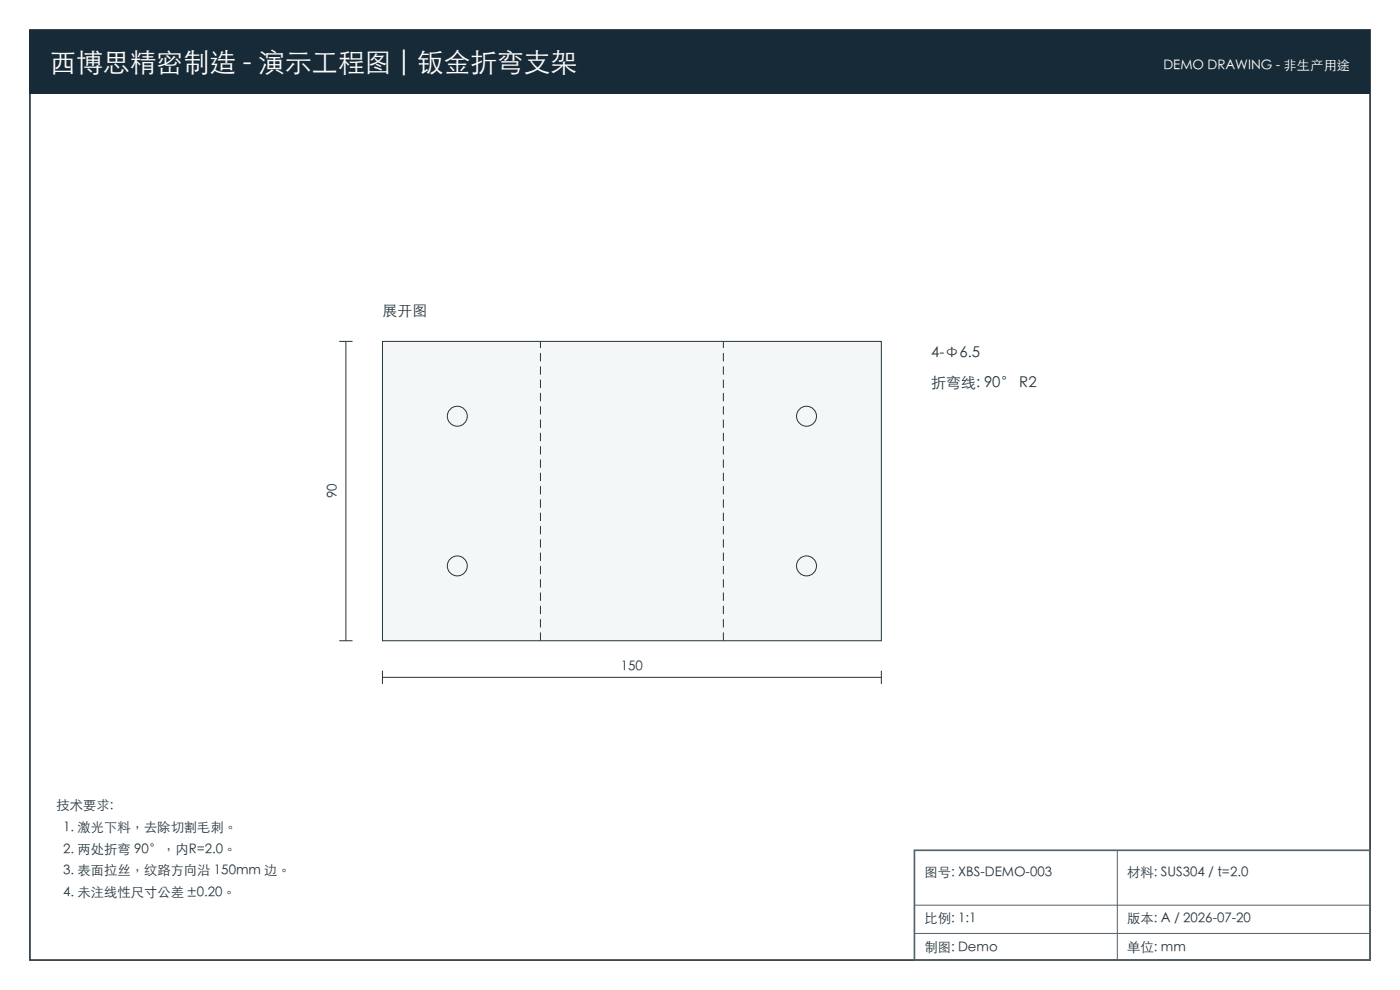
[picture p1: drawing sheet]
<svg xmlns="http://www.w3.org/2000/svg" width="297mm" height="210mm" viewBox="0 0 297 210" stroke-linecap="round" stroke-linejoin="round" font-family="sans-serif">
<path d="M6.3 6.3h284.4v197.3h-284.4z" fill-rule="evenodd" fill="#fff" stroke="#27343b" stroke-width=".35"/>
<path d="M6.3 6.3h284.4v13.5h-284.4z" fill-rule="evenodd" fill="#172a38"/>
<path d="M194 180.4h96.7v23.2h-96.7z" fill="none" stroke="#53616a" stroke-width=".35"/>
<path d="M194 192h96.7M194 198h96.7M237 180.4v23.2" fill="none" stroke="#53616a" stroke-width=".21"/>
<path d="M81.1 72.4h105.9v63.5h-105.9z" fill-rule="evenodd" fill="#f4f7f8" stroke="#26343b" stroke-width=".21"/>
<g fill="none" stroke="#26343b" stroke-width=".21">
<path d="M72 72.4h2.8M73.4 72.4v63.5M72 135.9h2.8M81.1 143.7h105.9M81.1 142.3v2.8M187 142.3v2.8"/>
<circle cx="97" cy="88.3" r="2.12"/>
<circle cx="171.1" cy="88.3" r="2.12"/>
<circle cx="97" cy="120" r="2.12"/>
<circle cx="171.1" cy="120" r="2.12"/>
</g>
<path d="M114.7 135.9v-63.5M153.5 135.9v-63.5" fill="none" stroke="#26343b" stroke-width=".21" stroke-dasharray="1.8 1.1" stroke-linecap="butt"/>
<text font-size="5.6" fill="#fff" x="10.6" y="15.2">西博思精密制造 - 演示工程图 | 钣金折弯支架</text>
<g font-size="3.2" fill="#27343b">
<text x="81.1" y="67.1">展开图</text>
<text x="197.6" y="75.9">4-Φ6.5</text>
<text x="197.6" y="82.3">折弯线: 90° R2</text>
</g>
<text font-size="2.8" fill="#fff" x="246.8" y="14.8">DEMO DRAWING - 非生产用途</text>
<g font-size="2.8" fill="#27343b">
<text x="71.6" y="105.7" transform="rotate(-90 71.6 105.7)">90</text>
<text x="131.7" y="142.3">150</text>
<text x="12" y="171.9">技术要求:</text>
<text x="13.4" y="176.5">1. 激光下料，去除切割毛刺。</text>
<text x="13.4" y="181.1">2. 两处折弯 90°，内R=2.0。</text>
<text x="13.4" y="185.7">3. 表面拉丝，纹路方向沿 150mm 边。</text>
<text x="13.4" y="190.2">4. 未注线性尺寸公差 ±0.20。</text>
<text x="196.1" y="186">图号: XBS-DEMO-003</text>
<text x="239.1" y="186">材料: SUS304 / t=2.0</text>
<text x="196.1" y="195.9">比例: 1:1</text>
<text x="239.1" y="195.9">版本: A / 2026-07-20</text>
<text x="196.1" y="201.9">制图: Demo</text>
<text x="239.1" y="201.9">单位: mm</text>
</g>
</svg>
